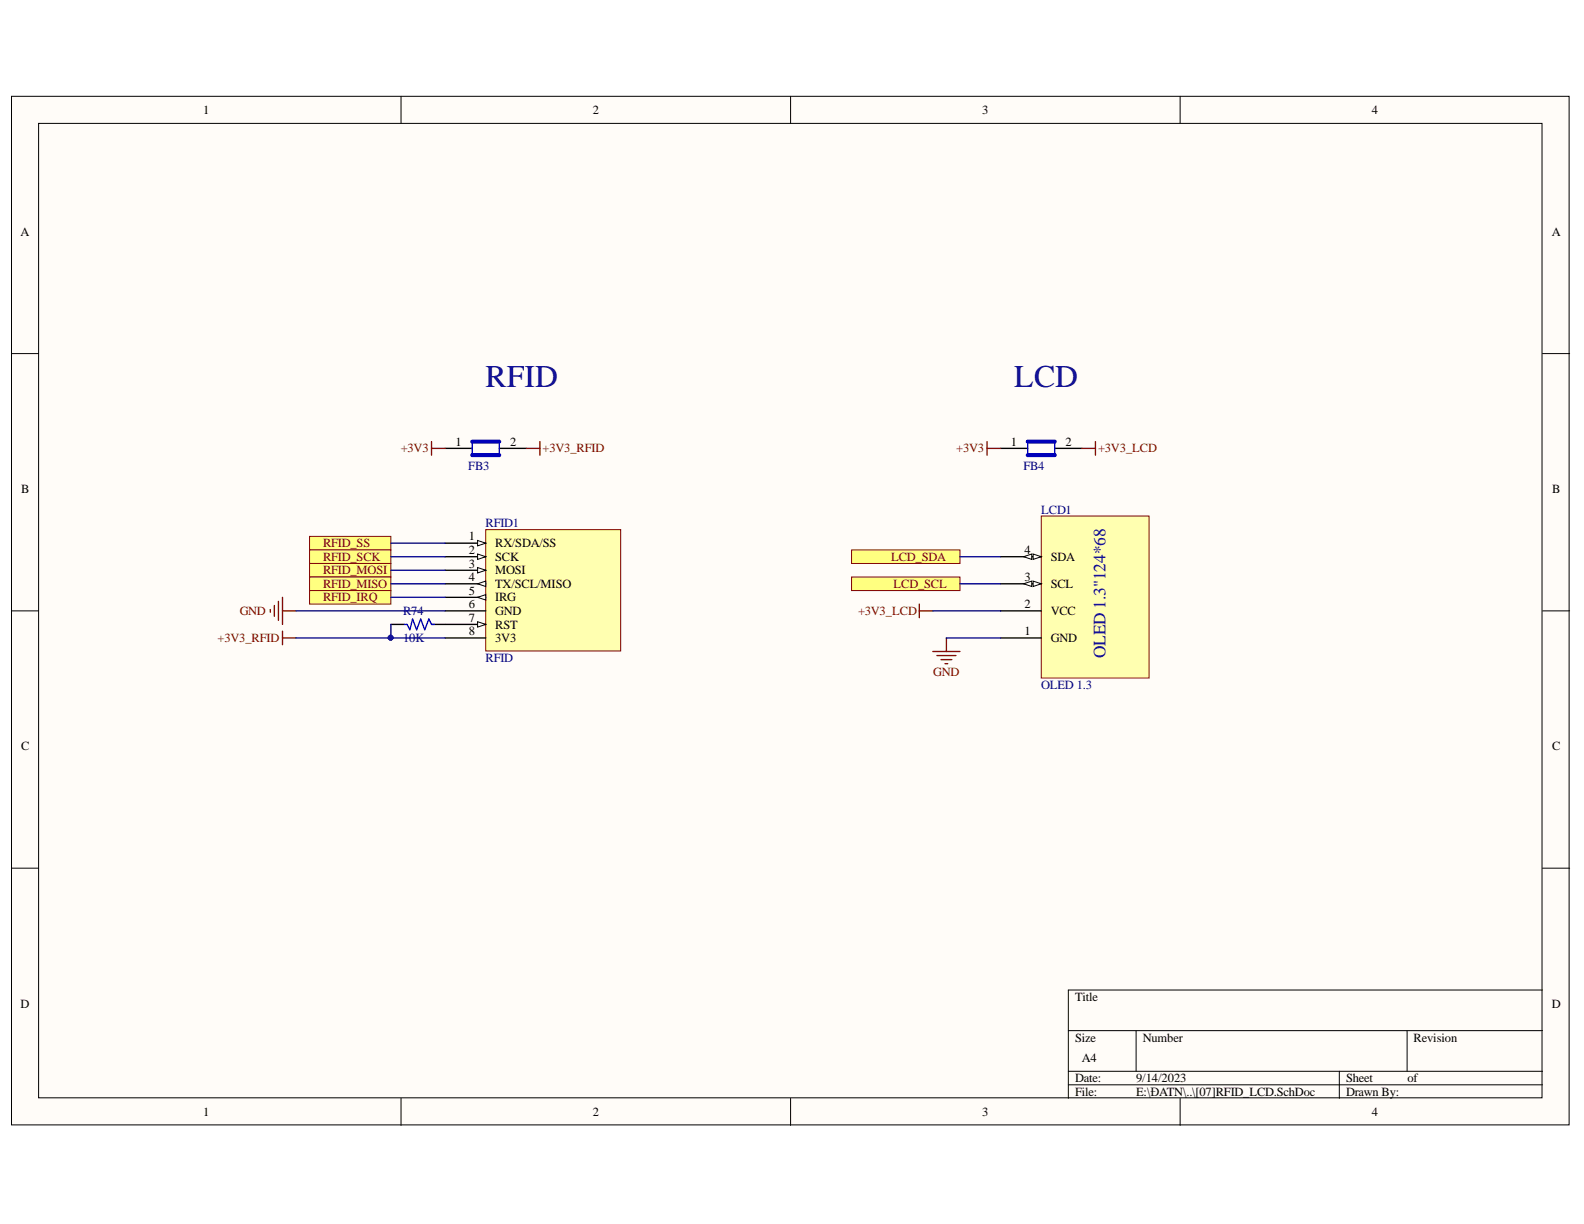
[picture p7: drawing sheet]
<svg xmlns="http://www.w3.org/2000/svg" width="279mm" height="216mm" viewBox="0 0 279 216" stroke-linecap="round" stroke-linejoin="round" font-family="sans-serif">
<g fill="#fffcf8" stroke="#000" stroke-width=".18">
<path d="M2 17h274.8v181.4h-274.8z"/>
<path d="M6.8 21.8h265.2v171.8h-265.2z"/>
</g>
<g fill="none" stroke="#000" stroke-width=".18">
<path d="M70.7 17v4.8M139.5 17v4.8M208.2 17v4.8M2 62.4h4.8M272.1 62.4h4.8M2 107.8h4.8M272.1 107.8h4.8M2 153.1h4.8M272.1 153.1h4.8M272.1 174.6h-83.7v19.1M70.7 193.7v4.8M139.5 193.7v4.8"/>
<path d="M188.4 181.8h83.7M188.4 189h83.7M188.4 191.4h83.7M200.4 181.8v7.2M208.2 193.7v4.8M236.2 189v4.7M248.2 181.8v7.2"/>
</g>
<path d="M85.7 93.4h23.8v21.4h-23.8z" fill="#ffffb0" stroke="#800000" stroke-width=".18"/>
<path d="M78.5 95.8h7.2" fill="none" stroke="#000" stroke-width=".24"/>
<path d="M84.2 95.3l1.5 .5-1.5 .5z" fill="#fffcf8"/>
<path d="M84.2 95.3l1.5 .5-1.5 .5z" fill="none" stroke="#000" stroke-width=".18"/>
<path d="M78.5 98.2h7.2" fill="none" stroke="#000" stroke-width=".24"/>
<path d="M84.2 97.7l1.5 .5-1.5 .5z" fill="#fffcf8"/>
<path d="M84.2 97.7l1.5 .5-1.5 .5z" fill="none" stroke="#000" stroke-width=".18"/>
<path d="M78.5 100.6h7.2" fill="none" stroke="#000" stroke-width=".24"/>
<path d="M84.2 100.1l1.5 .5-1.5 .5z" fill="#fffcf8"/>
<path d="M84.2 100.1l1.5 .5-1.5 .5z" fill="none" stroke="#000" stroke-width=".18"/>
<path d="M78.5 103h7.2" fill="none" stroke="#000" stroke-width=".24"/>
<path d="M84.2 103l1.5-.5v1z" fill="#fffcf8"/>
<path d="M84.2 103l1.5-.5v1z" fill="none" stroke="#000" stroke-width=".18"/>
<path d="M78.5 105.4h7.2" fill="none" stroke="#000" stroke-width=".24"/>
<path d="M84.2 105.4l1.5-.5v.9z" fill="#fffcf8"/>
<path d="M84.2 105.4l1.5-.5v.9z" fill="none" stroke="#000" stroke-width=".18"/>
<path d="M78.5 107.8h7.2M78.5 110.1h7.2" fill="none" stroke="#000" stroke-width=".24"/>
<path d="M84.2 109.7l1.5 .4-1.5 .5z" fill="#fffcf8"/>
<path d="M84.2 109.7l1.5 .4-1.5 .5z" fill="none" stroke="#000" stroke-width=".18"/>
<path d="M78.5 112.5h7.2" fill="none" stroke="#000" stroke-width=".24"/>
<g fill="#ffff80" stroke="#800000" stroke-width=".18">
<path d="M54.6 94.6h14.3v2.4h-14.3z" fill-rule="evenodd"/>
<path d="M54.6 97h14.3v2.4h-14.3z" fill-rule="evenodd"/>
<path d="M54.6 99.4h14.3v2.4h-14.3z" fill-rule="evenodd"/>
<path d="M54.6 101.8h14.3v2.4h-14.3z" fill-rule="evenodd"/>
</g>
<path d="M47.7 107.5v.5M48.4 106.8v1.9M49.1 106.1v3.3M49.8 105.4v4.7M49.8 111.3v2.4M49.8 112.5h2.4M49.8 107.8h2.4" fill="none" stroke="#800000" stroke-width=".24"/>
<path d="M183.7 91h19v28.6h-19z" fill="#ffffb0" stroke="#800000" stroke-width=".18"/>
<path d="M176.5 98.2h7.2" fill="none" stroke="#000" stroke-width=".24"/>
<path d="M182.2 97.7l1.5 .5-1.5 .5z" fill="#fffcf8"/>
<path d="M182.2 97.7l1.5 .5-1.5 .5z" fill="none" stroke="#000" stroke-width=".18"/>
<path d="M180.6 98.2l1.4-.5v1z" fill="#fffcf8"/>
<path d="M180.6 98.2l1.4-.5v1z" fill="none" stroke="#000" stroke-width=".18"/>
<path d="M176.5 103h7.2" fill="none" stroke="#000" stroke-width=".24"/>
<path d="M182.2 102.5l1.5 .5-1.5 .5z" fill="#fffcf8"/>
<path d="M182.2 102.5l1.5 .5-1.5 .5z" fill="none" stroke="#000" stroke-width=".18"/>
<path d="M180.6 103l1.4-.5v1z" fill="#fffcf8"/>
<path d="M180.6 103l1.4-.5v1z" fill="none" stroke="#000" stroke-width=".18"/>
<path d="M176.5 79.1h4.8M186.1 79.1h4.7M176.5 107.8h7.2M176.5 112.5h7.2" fill="none" stroke="#000" stroke-width=".24"/>
<path d="M181.3 77.9v2.4M186.1 77.9v2.4" fill="none" stroke="#00f" stroke-width=".24"/>
<path d="M181.3 77.9h4.8M181.3 80.3h4.8" fill="none" stroke="#00f" stroke-width=".72"/>
<path d="M174.1 77.9v2.4M174.1 79.1h2.4M190.8 79.1h2.4M193.2 77.9v2.4M162.2 106.6v2.3M162.2 107.8h2.3M164.5 114.9h4.8M165.3 115.6h3.3M166 116.4h1.9M166.7 117.1h.5M166.9 112.5v2.4" fill="none" stroke="#800000" stroke-width=".24"/>
<g fill="#ffff80" stroke="#800000" stroke-width=".18">
<path d="M150.2 97h19.1v2.4h-19.1z" fill-rule="evenodd"/>
<path d="M150.2 101.8h19.1v2.4h-19.1z" fill-rule="evenodd"/>
</g>
<path d="M78.5 79.1h4.8M88.1 79.1h4.7" fill="none" stroke="#000" stroke-width=".24"/>
<path d="M83.3 77.9v2.4M88.1 77.9v2.4" fill="none" stroke="#00f" stroke-width=".24"/>
<path d="M83.3 77.9h4.8M83.3 80.3h4.8" fill="none" stroke="#00f" stroke-width=".72"/>
<path d="M76.1 79.1h2.4M76.1 77.9v2.4M92.8 79.1h2.4M95.2 77.9v2.4" fill="none" stroke="#800000" stroke-width=".24"/>
<path d="M54.6 104.2h14.3v2.4h-14.3z" fill-rule="evenodd" fill="#ffff80" stroke="#800000" stroke-width=".18"/>
<path d="M68.9 95.8h9.6M68.9 98.2h9.6M169.3 98.2h7.2M52.2 112.5h26.3M52.2 107.8h26.3M68.9 100.6h9.6M68.9 103h9.6M68.9 105.4h9.6M68.9 110.1v2.4M164.5 107.8h12M166.9 112.5h9.6M169.3 103h7.2" fill="none" stroke="#000080" stroke-width=".24"/>
<circle cx="68.9" cy="112.5" r=".43" fill="#000080" stroke="#000080" stroke-width=".18"/>
<path d="M68.9 110.1h2.4M76.1 110.1h2.4" fill="none" stroke="#000" stroke-width=".24"/>
<path d="M71.3 110.1h.5l.5 1 .5-1.9 .7 1.9 .7-1.9 .7 1.9 .7-1.9 .5 .9h.5" fill="none" stroke="#00f" stroke-width=".24"/>
<g font-size="5.6" fill="#000080">
<text x="85.7" y="68.3">RFID</text>
<text x="178.9" y="68.3">LCD</text>
</g>
<text font-size="3.1" fill="#000080" x="195" y="116.1" transform="rotate(-90 195 116.1)">OLED 1.3&quot;124*68</text>
<g font-size="2.2">
<text x="35.9" y="20.1">1</text>
<text x="104.6" y="20.1">2</text>
<text x="173.2" y="20.1">3</text>
<text x="242" y="20.1">4</text>
<text x="3.6" y="41.6">A</text>
<text x="273.7" y="41.6">A</text>
<text x="80.3" y="78.6">1</text>
<text x="90" y="78.6">2</text>
<text x="178.3" y="78.6">1</text>
<text x="188" y="78.6">2</text>
<text x="3.7" y="87">B</text>
<text x="273.8" y="87">B</text>
<text x="82.7" y="95.3">1</text>
<text x="82.7" y="97.7">2</text>
<text x="82.7" y="100.1">3</text>
<text x="87.3" y="96.5">RX/SDA/SS</text>
<text x="87.3" y="99">SCK</text>
<text x="87.3" y="101.3">MOSI</text>
<text x="180.7" y="97.7">4</text>
<text x="185.3" y="99">SDA</text>
<text x="82.7" y="102.5">4</text>
<text x="82.7" y="104.9">5</text>
<text x="82.7" y="107.2">6</text>
<text x="87.3" y="103.7">TX/SCL/MISO</text>
<text x="87.3" y="106.1">IRG</text>
<text x="180.7" y="102.5">3</text>
<text x="180.7" y="107.2">2</text>
<text x="185.3" y="103.7">SCL</text>
<text x="82.7" y="109.7">7</text>
<text x="82.7" y="112.1">8</text>
<text x="87.3" y="108.5">GND</text>
<text x="87.3" y="110.9">RST</text>
<text x="87.3" y="113.2">3V3</text>
<text x="180.7" y="112.1">1</text>
<text x="185.3" y="108.5">VCC</text>
<text x="185.3" y="113.2">GND</text>
<text x="3.7" y="132.3">C</text>
<text x="273.8" y="132.3">C</text>
<text x="3.6" y="177.7">D</text>
<text x="189.7" y="176.5">Title</text>
<text x="273.7" y="177.7">D</text>
<text x="189.7" y="183.7">Size</text>
<text x="201.6" y="183.7">Number</text>
<text x="249.3" y="183.7">Revision</text>
<text x="189.7" y="190.9">Date:</text>
<text x="190.8" y="187.3">A4</text>
<text x="200.4" y="190.9">9/14/2023</text>
<text x="237.4" y="190.9">Sheet</text>
<text x="248.3" y="190.9">of</text>
<text x="35.9" y="196.8">1</text>
<text x="104.6" y="196.8">2</text>
<text x="173.2" y="196.8">3</text>
<text x="189.7" y="193.3">File:</text>
<text x="200.4" y="193.3">E:\ĐATN\..\[07]RFID_LCD.SchDoc</text>
<text x="237.4" y="193.3">Drawn By:</text>
<text x="242" y="196.8">4</text>
</g>
<g font-size="2.2" fill="#800000">
<text x="70.7" y="79.8">+3V3</text>
<text x="95.7" y="79.8">+3V3_RFID</text>
<text x="168.7" y="79.8">+3V3</text>
<text x="193.7" y="79.8">+3V3_LCD</text>
<text x="57" y="96.5">RFID_SS</text>
<text x="57" y="99">RFID_SCK</text>
<text x="57" y="101.3">RFID_MOSI</text>
<text x="157.2" y="99">LCD_SDA</text>
<text x="57" y="103.7">RFID_MISO</text>
<text x="57" y="106.1">RFID_IRQ</text>
<text x="157.6" y="103.7">LCD_SCL</text>
<text x="38.4" y="113.2">+3V3_RFID</text>
<text x="42.3" y="108.5">GND</text>
<text x="151.3" y="108.5">+3V3_LCD</text>
<text x="164.6" y="119.2">GND</text>
</g>
<g font-size="2.2" fill="#000080">
<text x="82.6" y="82.9">FB3</text>
<text x="180.5" y="82.9">FB4</text>
<text x="85.7" y="93">RFID1</text>
<text x="183.6" y="90.6">LCD1</text>
<text x="71.1" y="108.5">R74</text>
<text x="71.1" y="113.2">10K</text>
<text x="85.7" y="116.8">RFID</text>
<text x="183.6" y="121.6">OLED 1.3</text>
</g>
</svg>
